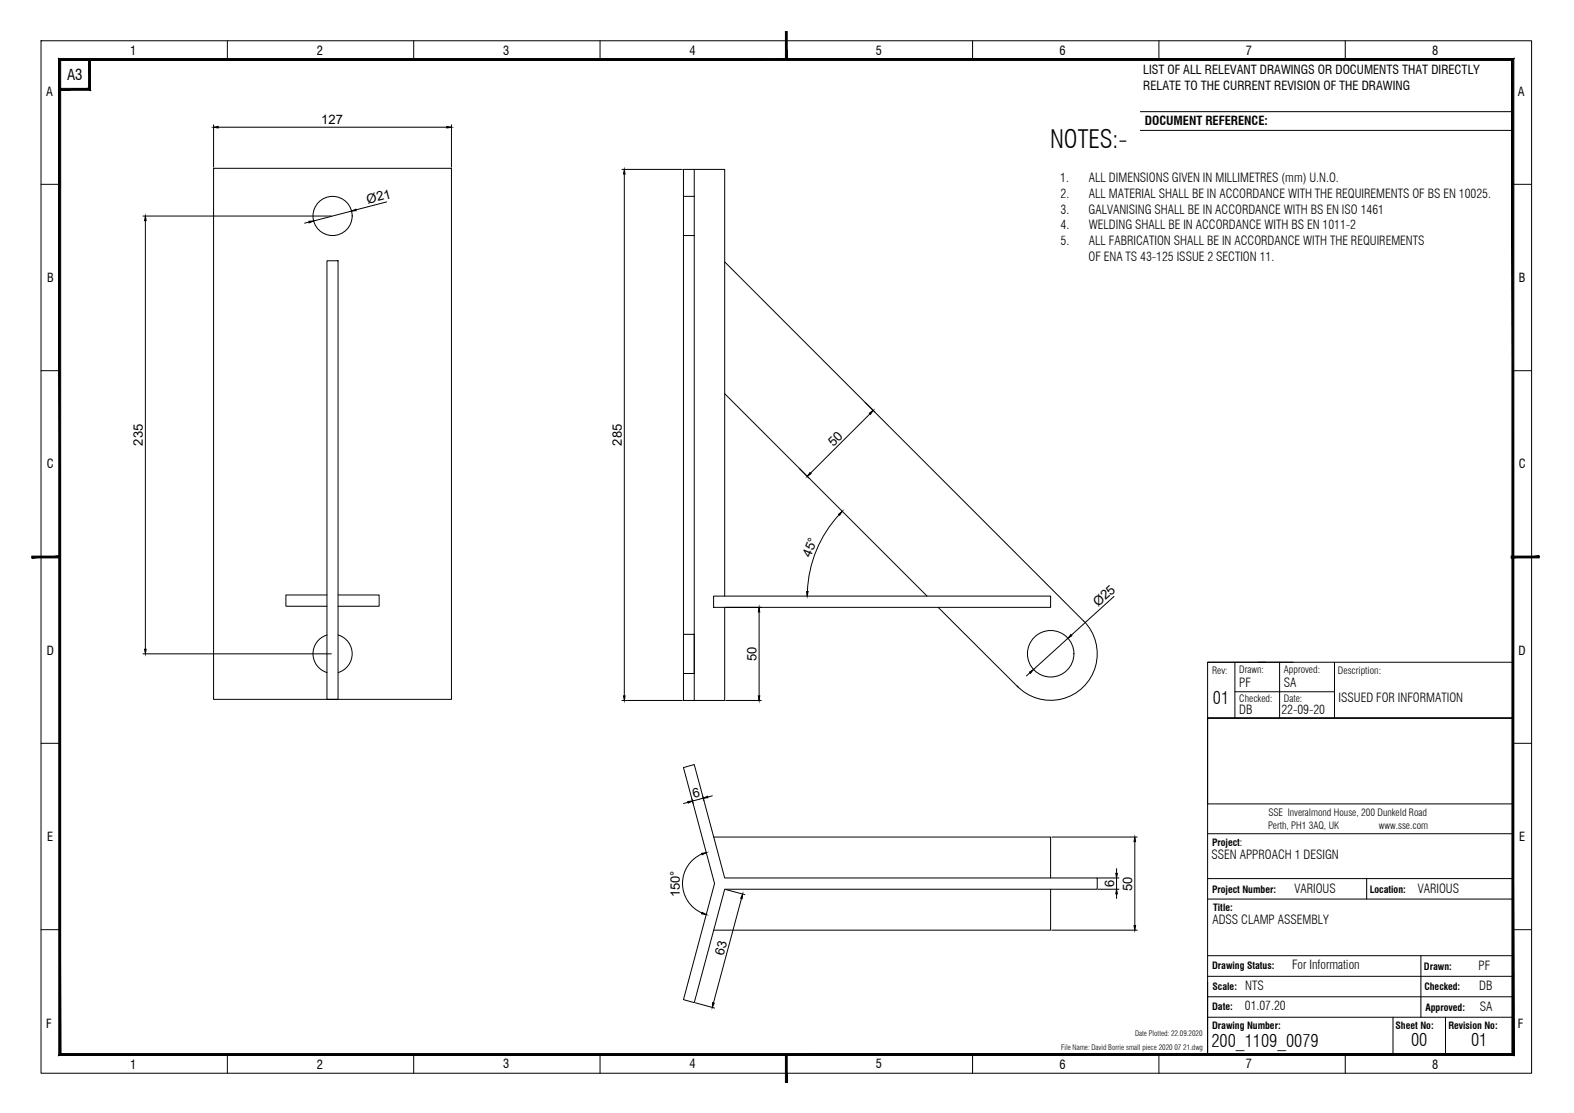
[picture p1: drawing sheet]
<svg xmlns="http://www.w3.org/2000/svg" width="420mm" height="297mm" viewBox="0 0 420 297" stroke-linecap="round" stroke-linejoin="round" font-family="sans-serif">
<!-- layer: Border -->
<g fill="none" stroke="#000" stroke-width=".27">
<path d="M304.4 29.8h99.4M304.4 34.8h99.4M322.4 176.7h81.4M345.2 176.7h-22.8v14.9h81.4h-81.4v89.8h81.4M356.2 176.7v14.9M403.8 213.5v18.1M322.4 222.5h81.4M322.4 234.5h81.4M322.4 239.9h81.4M364.8 234.5v5.4M322.4 255.1h81.4M379.3 255.1v16.4"/>
<path d="M322.4 260.6h81.4M322.4 266h81.4M322.4 271.5h81.4M371.8 271.5v9.9M385.9 271.5v9.9"/>
</g>
<!-- layer: Border Grid -->
<g fill="none" stroke="#000" stroke-width=".27">
<path d="M11 10.9h397.8v275.5h-397.8zM60.7 10.9v5M110.4 10.9v5M160.2 10.9v5M259.6 10.9v5M309.4 10.9v5M359.1 10.9v5M11 49.2h4.9M403.8 49.2h5M11 98.9h4.9M403.8 98.9h5M11 198.4h4.9"/>
<path d="M403.8 198.4h5M11 248.1h4.9M403.8 248.1h5M60.7 281.4v5M110.4 281.4v5M160.2 281.4v5M259.6 281.4v5M309.4 281.4v5M359.1 281.4v5"/>
</g>
<!-- layer: Border -->
<g fill="#000" stroke="#000" stroke-width=".27">
<path d="M15.7 15.6l.5 .5 387.9-.5zM16.2 16.1l387.9-.5-.5 .5zM404.1 15.6l-.5 .5 .5 265.6zM403.6 16.1l.5 265.6-.5-.5zM15.7 281.7h388.4l-.5-.5zM16.2 281.2h387.4l-387.9 .5zM15.7 15.6v266.1l.5-.5zM15.7 15.6l.5 .5v265.1z"/>
<path d="M15.9 23.6v.5l7.8-.5zM15.9 24.1l7.8-.5 .5 .5zM23.7 15.9v7.7l.5 .5zM23.7 15.9h.5v8.2z"/>
</g>
<!-- layer: 0 -->
<g fill="#000" stroke="#000" stroke-width=".27">
<path d="M209.7 8.4v7.5h.4zM209.7 8.4h.4v7.5z"/>
<path d="M8.5 148.9h7.4v-.5zM8.5 148.4h7.4l-7.4 .5z"/>
<path d="M403.4 148.9h7.5v-.5zM403.4 148.4h7.5l-7.5 .5z"/>
<path d="M209.7 281.4v7.5h.4zM209.7 281.4h.4v7.5z"/>
</g>
<path d="M329.6 176.7v14.9M335.9 176.7h2M341.6 176.7v14.9M403.8 176.7v14.9M322.4 191.6h81.4v22.9h-81.4zM329.6 184.6h26.6" fill="none" stroke="#000" stroke-width=".27"/>
<!-- layer: PDF39_EL-Steel -->
<g fill="none" stroke="#000" stroke-width=".27">
<path d="M57 33.3v11.3M58.2 34h61.1M120.5 33.3v11.3M38.2 57.7h50.3M38.8 58.9v114.4M57 44.9h63.5v141.7h-63.5zM82.5 59.3l-1.2 .3M93.8 56.3l-10.1 2.7M103.2 53.9l-8.2 2.1M166 45.2h16.1M166.7 46.4v139.3M182.4 52.4h2.9"/>
<path d="M185.3 45.2v141.7h-2.9v-141.7h11v113.9M87.3 69.6h2.9v117h-2.9zM182.4 62.9h2.9M193.4 69.9l95.8 95.8M193.4 105.1l54.1 54M232.2 110.4l-15.8 15.8M224 137.3a32 32 0 0 0-8.5 20.5M87.3 158.8h-11v3h11M90.2 158.8h11v3h-11M190.5 159.1h89.9v3h-89.9zM297.4 159.2l-11.4 10.3M38.2 174.5h50.3"/>
<path d="M87.3 169.5a5.2 5.2 0 0 0-3.7 5 5.2 5.2 0 0 0 3.7 5M90.3 169.5a5.2 5.2 0 0 1 3.7 5 5.2 5.2 0 0 1-3.7 5M182.4 169.3h2.9v10.4h-2.9M193.4 162.1v24.8h-8.1M193.7 162.1h9.5M202.6 163.3v22.4M250.4 162.1l21.5 21.4M274.9 179.5l-.9 .9M285.1 170.3l-9.2 8.4M289.2 165.7a12.4 12.4 0 0 1-.1 17.7 12.4 12.4 0 0 1-17.6-.4M166 186.9h16.1M193.7 186.9h9.5"/>
<path d="M182.4 204.9l2.9-.9 8.1 30.3h99.5v3h-99.5l-8.1 30.3-2.9-.8 8.3-31zM183.6 214.1l-1.2 .4M184.7 213.2l.3 1.3M187.6 212.4l.3 1.3M187.7 213l-2.8 .8M190.1 212.4l-1.2 .3M187.4 227.9a8.6 8.6 0 0 0-5.2 7.9 8.6 8.6 0 0 0 5.2 7.8M190.5 223.4h89.9v10.9M193.7 237.4l5.1 1.4M197.9 239.8l-7.5 27.9M280.4 237.3v10.9h-89.9M280.8 223.4h22.8"/>
<path d="M293.2 234.3h5.5M293.2 237.3h5.5M298.1 231.8v1.3M298.1 234.3v3M298.1 238.5v1.3M302.9 224.6v22.4M280.8 248.2h22.8M185.6 267.6l5.1 1.4"/>
<circle cx="88.8" cy="57.6" r="5.2"/>
<circle cx="280.5" cy="174.5" r="6.2"/>
</g>
<g fill="#000" stroke="#000" stroke-width=".27">
<path d="M57 34l1.2-.3v.5zM119.3 33.7l1.2 .3-1.2 .2zM38.8 57.7l.2 1.2h-.4zM82.5 59.1l1.2-.1-1.2 .5zM93.8 56.3l1.2-.5 .1 .4zM166.7 45.2l.2 1.2h-.5zM232.1 110.3l1-.7-.7 1zM216.2 126.1l.3 .3-1 .7zM223.8 137.2l1-.7-.7 1zM215.3 157.9h.4l-.2 1.2zM38.6 173.3h.4l-.2 1.2zM202.6 162.1l.2 1.2h-.4z"/>
<path d="M274.8 179.4l1.1-.7-.8 1zM285.9 169.3l.2 .4-1 .6zM166.4 185.7h.5l-.2 1.2zM202.4 185.7h.4l-.2 1.2zM183.6 213.9l1.3-.1-1.2 .5zM187.7 213l1.2-.5 .1 .4zM187.3 227.8l1.2-.3-1.1 .6zM198.2 238.6l-.1 1.3-.4-.2zM297.8 233.1h.5l-.2 1.2zM298.1 237.3l.2 1.2h-.5zM302.9 223.4l.2 1.2h-.4zM187.4 243.5l1.1 .6-1.2-.2z"/>
<path d="M302.7 247h.4l-.2 1.2zM190.2 267.6l.5 .1-.6 1.2z"/>
</g>
<text font-size="6.7" x="280.3" y="39.4">NOTES:-</text>
<g font-size="4.7">
<text x="323.8" y="187.9">01</text>
<text x="323.4" y="279.4">200_1109_0079</text>
<text x="376.7" y="279.2">00</text>
<text x="392.7" y="279.2">01</text>
</g>
<text font-size="4" x="17.9" y="21.3">A3</text>
<g font-size="3.5">
<text x="85.8" y="33.1">127</text>
<text x="98.2" y="54.4" transform="rotate(-15 98.2 54.4)">Ø21</text>
<text x="38.1" y="119" transform="rotate(-90 38.1 119)">235</text>
<text x="166" y="119" transform="rotate(-90 166 119)">285</text>
<text x="222.4" y="119.3" transform="rotate(-45 222.4 119.3)">50</text>
<text x="216.3" y="148.9" transform="rotate(-67 216.3 148.9)">45°</text>
<text x="293.1" y="162.1" transform="rotate(-42 293.1 162.1)">Ø25</text>
<text x="202" y="176.4" transform="rotate(-90 202 176.4)">50</text>
<text x="185.2" y="213" transform="rotate(-15 185.2 213)">6</text>
<text x="181.5" y="239.5" transform="rotate(-90 181.5 239.5)">150°</text>
<text x="297.4" y="236.8" transform="rotate(-90 297.4 236.8)">6</text>
<text x="302.2" y="237.7" transform="rotate(-90 302.2 237.7)">50</text>
<text x="193.1" y="255.1" transform="rotate(-75 193.1 255.1)">63</text>
</g>
<g font-size="3.3">
<text x="34.7" y="14.6">1</text>
<text x="84.6" y="14.6">2</text>
<text x="134.3" y="14.6">3</text>
<text x="184.1" y="14.6">4</text>
<text x="233.8" y="14.6">5</text>
<text x="282.9" y="14.6">6</text>
<text x="332.6" y="14.6">7</text>
<text x="382.3" y="14.6">8</text>
<text x="305.2" y="19.8">LIST OF ALL RELEVANT DRAWINGS OR DOCUMENTS THAT DIRECTLY</text>
<text x="305.2" y="24">RELATE TO THE CURRENT REVISION OF THE DRAWING</text>
<text x="12.3" y="25.6">A</text>
<text x="405.2" y="25.6">A</text>
<text x="305.6" y="33.5">DOCUMENT REFERENCE:</text>
<text x="283" y="48.6">1.</text>
<text x="283.1" y="52.7">2.</text>
<text x="290.7" y="48.6">ALL DIMENSIONS GIVEN IN MILLIMETRES (mm) U.N.O.</text>
<text x="290.7" y="52.7">ALL MATERIAL SHALL BE IN ACCORDANCE WITH THE REQUIREMENTS OF BS EN 10025.</text>
<text x="283.1" y="57">3.</text>
<text x="290.6" y="57">GALVANISING SHALL BE IN ACCORDANCE WITH BS EN ISO 1461</text>
<text x="283.1" y="61.2">4.</text>
<text x="283.1" y="65.4">5.</text>
<text x="290.6" y="61.2">WELDING SHALL BE IN ACCORDANCE WITH BS EN 1011-2</text>
<text x="290.7" y="65.4">ALL FABRICATION SHALL BE IN ACCORDANCE WITH THE REQUIREMENTS</text>
<text x="290.6" y="69.6">OF ENA TS 43-125 ISSUE 2 SECTION 11.</text>
<text x="12.6" y="75.3">B</text>
<text x="405.4" y="75.3">B</text>
<text x="12.5" y="125">C</text>
<text x="405.4" y="125">C</text>
<text x="12.5" y="174.8">D</text>
<text x="405.4" y="174.8">D</text>
<text x="330.8" y="183.5">PF</text>
<text x="342.7" y="183.4">SA</text>
<text x="330.8" y="190.6">DB</text>
<text x="342" y="190.6">22-09-20</text>
<text x="357.3" y="187.4">ISSUED FOR INFORMATION</text>
<text x="12.6" y="224.5">E</text>
<text x="405.5" y="224.5">E</text>
<text x="323.4" y="229.2">SSEN APPROACH 1 DESIGN</text>
<text x="345.6" y="238.3">VARIOUS</text>
<text x="378.4" y="238.3">VARIOUS</text>
<text x="323.6" y="246.7">ADSS CLAMP ASSEMBLY</text>
<text x="344.9" y="258.7">For Information</text>
<text x="394.7" y="258.8">PF</text>
<text x="332.3" y="269.7">01.07.20</text>
<text x="332.4" y="264.2">NTS</text>
<text x="394.8" y="264.3">DB</text>
<text x="395" y="269.7">SA</text>
<text x="12.3" y="274.2">F</text>
<text x="405.2" y="274.2">F</text>
<text x="34.7" y="285.2">1</text>
<text x="84.6" y="285.2">2</text>
<text x="134.3" y="285.2">3</text>
<text x="184.1" y="285.2">4</text>
<text x="233.8" y="285.2">5</text>
<text x="282.9" y="285.2">6</text>
<text x="332.6" y="285.2">7</text>
<text x="382.3" y="285.2">8</text>
</g>
<g font-size="2.7">
<text x="323.6" y="180">Rev:</text>
<text x="330.8" y="179.6">Drawn:</text>
<text x="342.7" y="179.6">Approved:</text>
<text x="357.2" y="180">Description:</text>
<text x="330.8" y="187.5">Checked:</text>
<text x="342.7" y="187.5">Date:</text>
<text x="338.5" y="221.1">Perth, PH1 3AQ, UK</text>
<text x="338.6" y="217.8">SSE Inveralmond House, 200 Dunkeld Road</text>
<text x="368.1" y="221.1">www.sse.com</text>
</g>
<g font-size="2.6">
<text x="323.5" y="225.8">Project:</text>
<text x="323.5" y="238.3">Project Number:</text>
<text x="365.6" y="238.3">Location:</text>
<text x="323.8" y="243.1">Title:</text>
<text x="323.5" y="258.7">Drawing Status:</text>
<text x="380.1" y="258.8">Drawn:</text>
<text x="323.5" y="269.6">Date:</text>
<text x="323.7" y="264.2">Scale:</text>
<text x="380.2" y="264.3">Checked:</text>
<text x="380.5" y="269.7">Approved:</text>
<text x="323.5" y="274.5">Drawing Number:</text>
<text x="372.5" y="274.5">Sheet No:</text>
<text x="386.6" y="274.5">Revision No:</text>
</g>
<g font-size="2">
<text x="283.2" y="280.1">File Name: David Borrie small piece 2020 07 21.dwg</text>
<text x="303" y="276.6">Date Plotted: 22.09.2020</text>
</g>
</svg>
